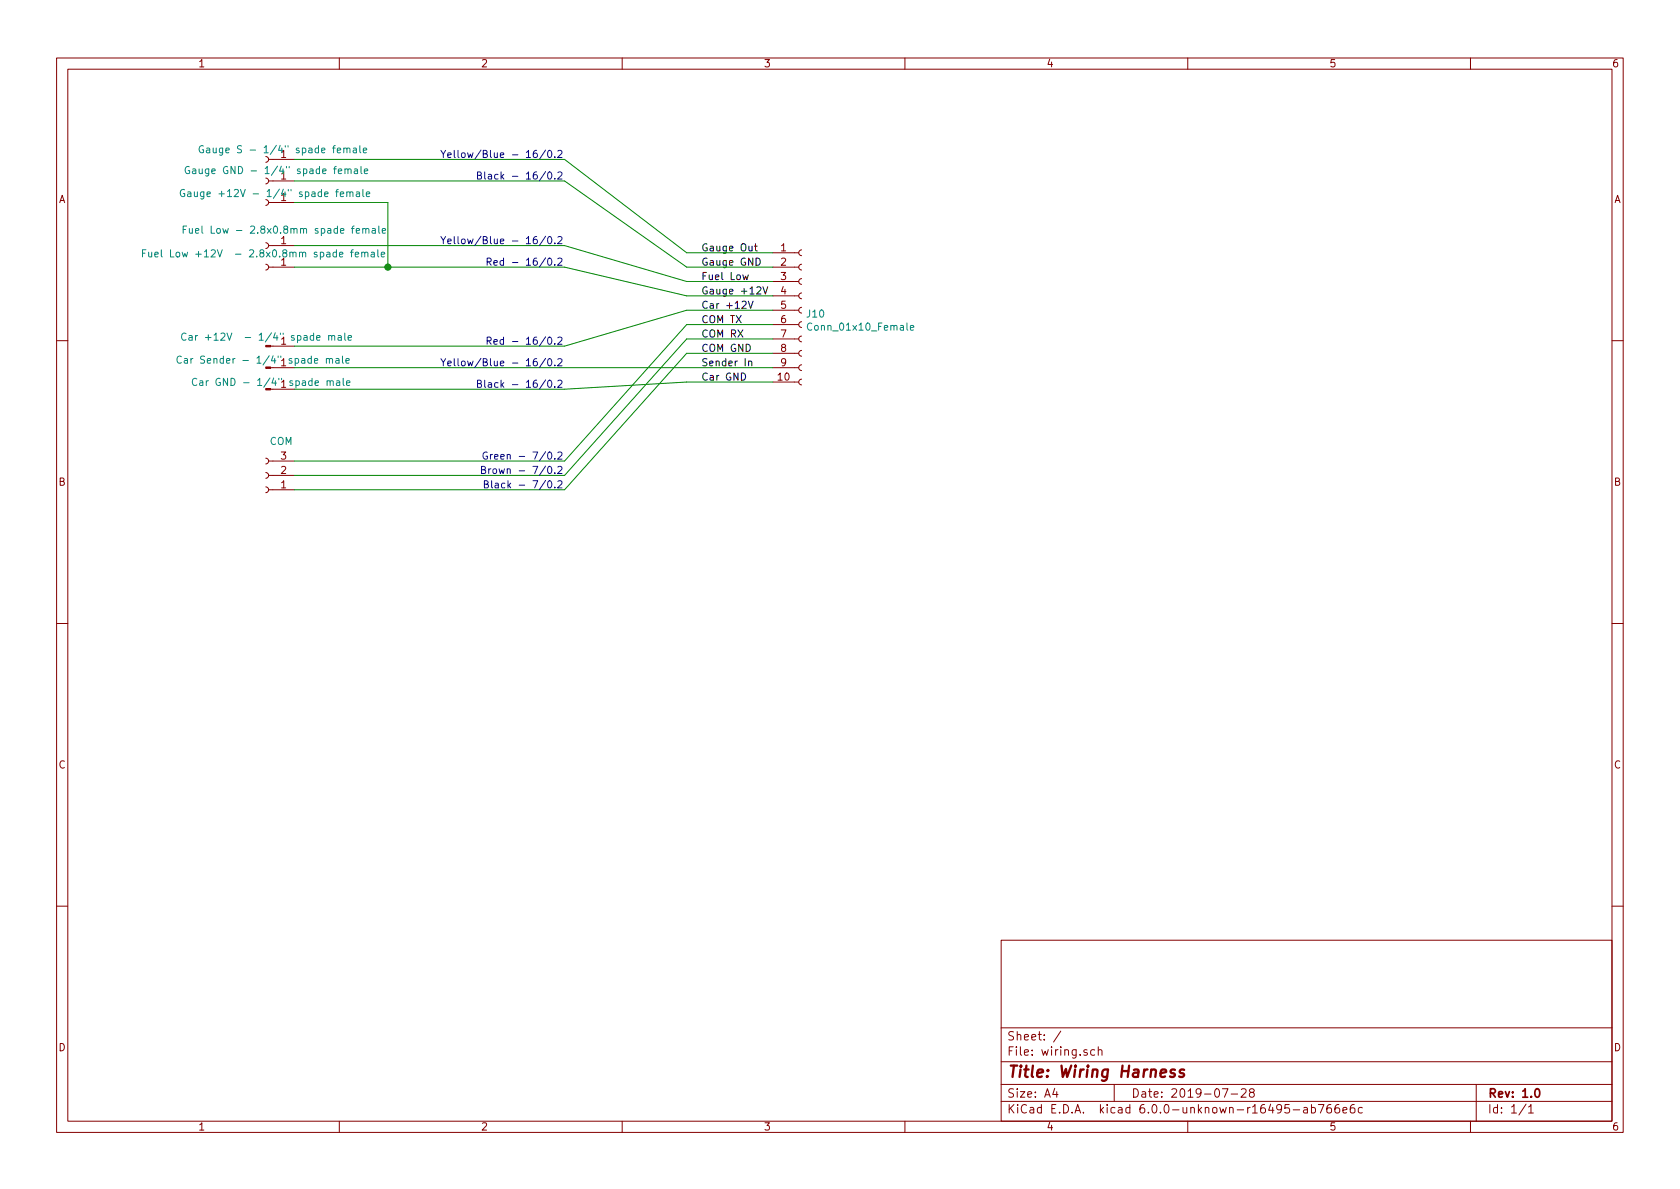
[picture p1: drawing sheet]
EESchema Schematic File Version 5
EELAYER 29 0
EELAYER END
$Descr A4 11693 8268
encoding utf-8
Sheet 1 1
Title "Wiring Harness"
Date "2019-07-28"
Rev "1.0"
Comp ""
Comment1 ""
Comment2 ""
Comment3 ""
Comment4 ""
$EndDescr
$Comp
L Connector:Conn_01x01_Female J1
U 1 1
P 1850 1100
F 0 "J1" H 1742 875 50  0001 C CNN
F 1 "Gauge S - 1/4\" spade female" H 1730 1035 50  0000 C CNN
F 2 "" H 1850 1100 50  0001 C CNN
F 3 "~" H 1850 1100 50  0001 C CNN
	1    1850 1100
	-1   0    0    1   
$EndComp
$Comp
L Connector:Conn_01x03_Female J9
U 1 1
P 1850 3300
F 0 "J9" H 1742 2975 50  0001 C CNN
F 1 "COM" H 1742 3066 50  0000 C CNN
F 2 "" H 1850 3300 50  0001 C CNN
F 3 "~" H 1850 3300 50  0001 C CNN
	1    1850 3300
	-1   0    0    1   
$EndComp
$Comp
L Connector:Conn_01x01_Female J2
U 1 1
P 1850 1250
F 0 "J2" H 1742 1025 50  0001 C CNN
F 1 "Gauge GND - 1/4\" spade female" H 1775 1180 50  0000 C CNN
F 2 "" H 1850 1250 50  0001 C CNN
F 3 "~" H 1850 1250 50  0001 C CNN
	1    1850 1250
	-1   0    0    1   
$EndComp
$Comp
L Connector:Conn_01x01_Female J3
U 1 1
P 1850 1400
F 0 "J3" H 1742 1175 50  0001 C CNN
F 1 "Gauge +12V - 1/4\" spade female" H 1785 1340 50  0000 C CNN
F 2 "" H 1850 1400 50  0001 C CNN
F 3 "~" H 1850 1400 50  0001 C CNN
	1    1850 1400
	-1   0    0    1   
$EndComp
$Comp
L Connector:Conn_01x01_Female J5
U 1 1
P 1850 1850
F 0 "J5" H 1742 1625 50  0001 C CNN
F 1 "Fuel Low +12V  - 2.8x0.8mm spade female" H 1865 1760 50  0000 C CNN
F 2 "" H 1850 1850 50  0001 C CNN
F 3 "~" H 1850 1850 50  0001 C CNN
	1    1850 1850
	-1   0    0    1   
$EndComp
$Comp
L Connector:Conn_01x01_Female J4
U 1 1
P 1850 1700
F 0 "J4" H 1742 1475 50  0001 C CNN
F 1 "Fuel Low - 2.8x0.8mm spade female" H 1720 1595 50  0000 C CNN
F 2 "" H 1850 1700 50  0001 C CNN
F 3 "~" H 1850 1700 50  0001 C CNN
	1    1850 1700
	-1   0    0    1   
$EndComp
$Comp
L Connector:Conn_01x01_Male J7
U 1 1
P 1850 2550
F 0 "J7" H 2228 2968 50  0001 R CNN
F 1 "Car Sender - 1/4\" spade male" H 2445 2605 50  0000 R CNN
F 2 "" H 2200 2900 50  0001 C CNN
F 3 "~" H 2200 2900 50  0001 C CNN
	1    1850 2550
	1    0    0    -1  
$EndComp
$Comp
L Connector:Conn_01x01_Male J8
U 1 1
P 1850 2700
F 0 "J8" H 1428 2618 50  0001 R CNN
F 1 "Car GND - 1/4\" spade male" H 2450 2750 50  0000 R CNN
F 2 "" H 1400 2550 50  0001 C CNN
F 3 "~" H 1400 2550 50  0001 C CNN
	1    1850 2700
	1    0    0    -1  
$EndComp
$Comp
L Connector:Conn_01x01_Male J6
U 1 1
P 1850 2400
F 0 "J6" H 1728 3218 50  0001 R CNN
F 1 "Car +12V  - 1/4\" spade male" H 2460 2465 50  0000 R CNN
F 2 "" H 1700 3150 50  0001 C CNN
F 3 "~" H 1700 3150 50  0001 C CNN
	1    1850 2400
	1    0    0    -1  
$EndComp
Wire Wire Line
	2050 1400 2700 1400
Text Notes 3925 1100 2    50   ~ 0
Yellow/Blue - 16/0.2
Text Label 4880 1750 0    50   ~ 0
Gauge Out
Text Label 4880 1850 0    50   ~ 0
Gauge GND
Wire Wire Line
	2700 1850 3930 1850
Connection ~ 2700 1850
Wire Wire Line
	2700 1400 2700 1850
Wire Wire Line
	2050 1850 2700 1850
Text Label 4880 2650 0    50   ~ 0
Car GND
Text Label 4880 2550 0    50   ~ 0
Sender In
Text Label 4880 2450 0    50   ~ 0
COM GND
Text Label 4880 2350 0    50   ~ 0
COM RX
Wire Wire Line
	5380 1750 4780 1750
Wire Wire Line
	4780 2150 3930 2400
Wire Wire Line
	5380 2150 4780 2150
Wire Wire Line
	3930 3200 2050 3200
Wire Wire Line
	4780 2250 3930 3200
Wire Wire Line
	5380 2250 4780 2250
Wire Wire Line
	4780 2350 5380 2350
Wire Wire Line
	3930 3300 4780 2350
Wire Wire Line
	2050 3300 3930 3300
Wire Wire Line
	3930 3400 2050 3400
Wire Wire Line
	4780 2450 3930 3400
Wire Wire Line
	5380 2450 4780 2450
Wire Wire Line
	3930 2700 2050 2700
Wire Wire Line
	4780 2650 3930 2700
Wire Wire Line
	5380 2650 4780 2650
Wire Wire Line
	3930 2400 2050 2400
Wire Wire Line
	4780 2050 3930 1850
Wire Wire Line
	5380 2050 4780 2050
Wire Wire Line
	3930 1700 2050 1700
Wire Wire Line
	4780 1950 3930 1700
Wire Wire Line
	5380 1950 4780 1950
Wire Wire Line
	3930 1250 2050 1250
Wire Wire Line
	5380 1850 4780 1850
Wire Wire Line
	3930 1100 2050 1100
Wire Wire Line
	4780 1850 3930 1250
Wire Wire Line
	4780 1750 3930 1100
$Comp
L Connector:Conn_01x10_Female J10
U 1 1
P 5580 2150
F 0 "J10" H 5608 2126 50  0000 L CNN
F 1 "Conn_01x10_Female" H 5608 2035 50  0000 L CNN
F 2 "" H 5580 2150 50  0001 C CNN
F 3 "~" H 5580 2150 50  0001 C CNN
	1    5580 2150
	1    0    0    -1  
$EndComp
Text Label 4880 2050 0    50   ~ 0
Gauge +12V
Text Label 4880 1950 0    50   ~ 0
Fuel Low
Text Label 4880 2150 0    50   ~ 0
Car +12V
Text Label 4880 2250 0    50   ~ 0
COM TX
Wire Wire Line
	2050 2550 5380 2550
Text Notes 3925 1250 2    50   ~ 0
Black - 16/0.2
Text Notes 3925 1700 2    50   ~ 0
Yellow/Blue - 16/0.2
Text Notes 3925 1850 2    50   ~ 0
Red - 16/0.2
Text Notes 3925 2400 2    50   ~ 0
Red - 16/0.2
Text Notes 3925 2550 2    50   ~ 0
Yellow/Blue - 16/0.2
Text Notes 3925 2700 2    50   ~ 0
Black - 16/0.2
Text Notes 3925 3200 2    50   ~ 0
Green - 7/0.2
Text Notes 3925 3300 2    50   ~ 0
Brown - 7/0.2
Text Notes 3925 3400 2    50   ~ 0
Black - 7/0.2
$EndSCHEMATC
